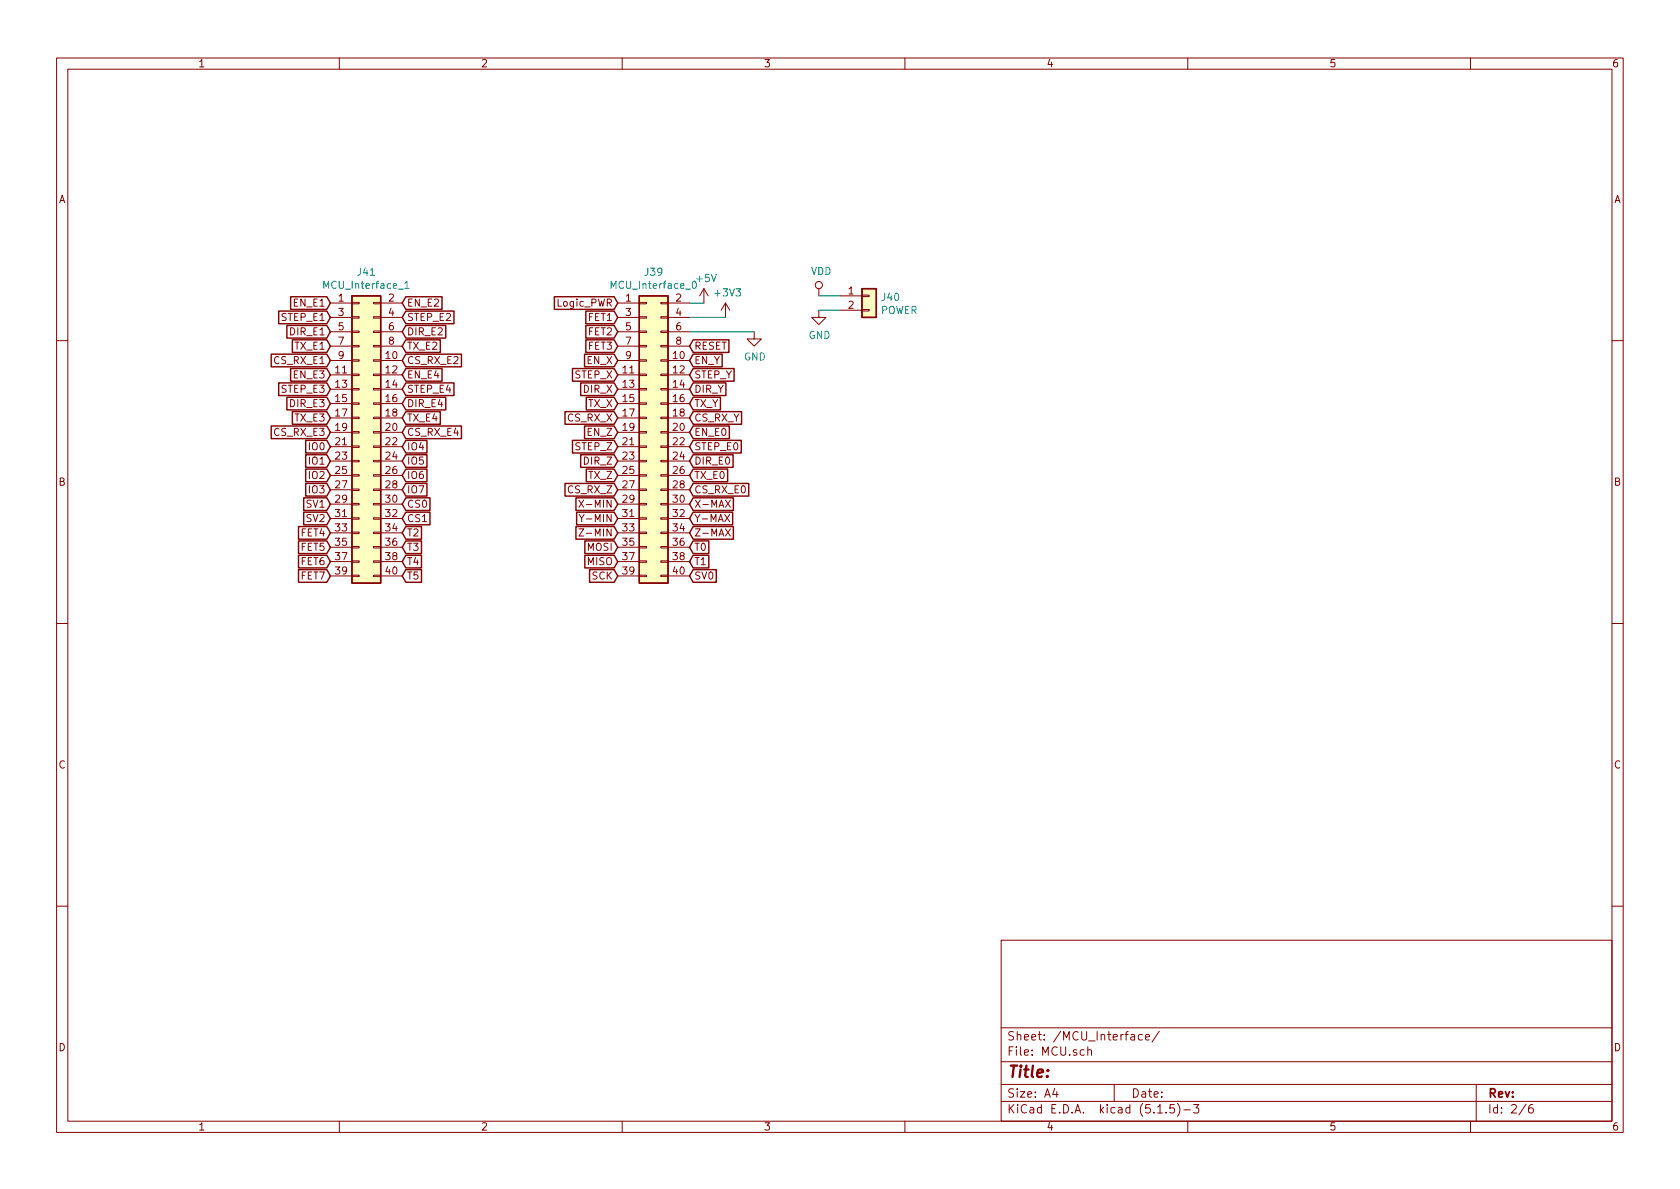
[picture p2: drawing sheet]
EESchema Schematic File Version 4
EELAYER 30 0
EELAYER END
$Descr A4 11693 8268
encoding utf-8
Sheet 2 6
Title ""
Date ""
Rev ""
Comp ""
Comment1 ""
Comment2 ""
Comment3 ""
Comment4 ""
$EndDescr
Text GLabel 4300 3500 0    50   Input ~ 0
X-MIN
Text GLabel 4300 3600 0    50   Input ~ 0
Y-MIN
Text GLabel 4300 3700 0    50   Input ~ 0
Z-MIN
Text GLabel 4800 3500 2    50   Input ~ 0
X-MAX
Text GLabel 4800 3600 2    50   Input ~ 0
Y-MAX
Text GLabel 4800 3700 2    50   Input ~ 0
Z-MAX
Text GLabel 4800 3800 2    50   Input ~ 0
T0
Text GLabel 4800 3900 2    50   Input ~ 0
T1
Text GLabel 4800 4000 2    50   Input ~ 0
SV0
Text GLabel 4300 3900 0    50   Input ~ 0
MISO
Text GLabel 4800 2400 2    50   Input ~ 0
RESET
Text GLabel 4300 3800 0    50   Input ~ 0
MOSI
Text GLabel 4300 4000 0    50   Input ~ 0
SCK
Text GLabel 4300 2500 0    50   Input ~ 0
EN_X
Text GLabel 4300 2600 0    50   Input ~ 0
STEP_X
Text GLabel 4300 2700 0    50   Input ~ 0
DIR_X
Text GLabel 4800 2500 2    50   Input ~ 0
EN_Y
Text GLabel 4800 2600 2    50   Input ~ 0
STEP_Y
Text GLabel 4800 2700 2    50   Input ~ 0
DIR_Y
Text GLabel 4300 3000 0    50   Input ~ 0
EN_Z
Text GLabel 4300 3100 0    50   Input ~ 0
STEP_Z
Text GLabel 4300 3200 0    50   Input ~ 0
DIR_Z
Text GLabel 4800 3000 2    50   Input ~ 0
EN_E0
Text GLabel 4800 3100 2    50   Input ~ 0
STEP_E0
Text GLabel 4800 3200 2    50   Input ~ 0
DIR_E0
Text GLabel 4300 2800 0    50   Input ~ 0
TX_X
Text GLabel 4300 2900 0    50   Input ~ 0
CS_RX_X
Text GLabel 4800 2900 2    50   Input ~ 0
CS_RX_Y
Text GLabel 4800 2800 2    50   Input ~ 0
TX_Y
Text GLabel 4300 3400 0    50   Input ~ 0
CS_RX_Z
Text GLabel 4300 3300 0    50   Input ~ 0
TX_Z
Text GLabel 4800 3400 2    50   Input ~ 0
CS_RX_E0
Text GLabel 4800 3300 2    50   Input ~ 0
TX_E0
$Comp
L Connector_Generic:Conn_02x20_Odd_Even J39
U 1 1
P 4500 3000
F 0 "J39" H 4550 4117 50  0000 C CNN
F 1 "MCU_Interface_0" H 4550 4026 50  0000 C CNN
F 2 "Connector_PinHeader_2.54mm:PinHeader_2x20_P2.54mm_Vertical" H 4500 3000 50  0001 C CNN
F 3 "~" H 4500 3000 50  0001 C CNN
	1    4500 3000
	1    0    0    -1  
$EndComp
Text GLabel 4300 2100 0    50   Input ~ 0
Logic_PWR
$Comp
L power:VDD #PWR0101
U 1 1
P 5700 2050
F 0 "#PWR0101" H 5700 1900 50  0001 C CNN
F 1 "VDD" H 5717 2223 50  0000 C CNN
F 2 "" H 5700 2050 50  0001 C CNN
F 3 "" H 5700 2050 50  0001 C CNN
	1    5700 2050
	1    0    0    -1  
$EndComp
Wire Wire Line
	5850 2050 5700 2050
$Comp
L power:+5V #PWR0102
U 1 1
P 4900 2100
F 0 "#PWR0102" H 4900 1950 50  0001 C CNN
F 1 "+5V" H 4915 2273 50  0000 C CNN
F 2 "" H 4900 2100 50  0001 C CNN
F 3 "" H 4900 2100 50  0001 C CNN
	1    4900 2100
	1    0    0    -1  
$EndComp
$Comp
L power:+3V3 #PWR?
U 1 1
P 5050 2200
AR Path="/5FA89EE2/5FE835FB" Ref="#PWR?"  Part="1" 
AR Path="/5FA86ED6/5FE835FB" Ref="#PWR0103"  Part="1" 
F 0 "#PWR0103" H 5050 2050 50  0001 C CNN
F 1 "+3V3" H 5065 2373 50  0000 C CNN
F 2 "" H 5050 2200 50  0001 C CNN
F 3 "" H 5050 2200 50  0001 C CNN
	1    5050 2200
	1    0    0    -1  
$EndComp
Wire Wire Line
	4900 2100 4800 2100
Wire Wire Line
	4800 2200 5050 2200
$Comp
L power:GND #PWR0104
U 1 1
P 5250 2300
F 0 "#PWR0104" H 5250 2050 50  0001 C CNN
F 1 "GND" H 5255 2127 50  0000 C CNN
F 2 "" H 5250 2300 50  0001 C CNN
F 3 "" H 5250 2300 50  0001 C CNN
	1    5250 2300
	1    0    0    -1  
$EndComp
Wire Wire Line
	5250 2300 4800 2300
$Comp
L Connector_Generic:Conn_02x20_Odd_Even J41
U 1 1
P 2500 3000
F 0 "J41" H 2550 4117 50  0000 C CNN
F 1 "MCU_Interface_1" H 2550 4026 50  0000 C CNN
F 2 "Connector_PinHeader_2.54mm:PinHeader_2x20_P2.54mm_Vertical" H 2500 3000 50  0001 C CNN
F 3 "~" H 2500 3000 50  0001 C CNN
	1    2500 3000
	1    0    0    -1  
$EndComp
Text GLabel 2300 2100 0    50   Input ~ 0
EN_E1
Text GLabel 2300 2200 0    50   Input ~ 0
STEP_E1
Text GLabel 2300 2300 0    50   Input ~ 0
DIR_E1
Text GLabel 2300 2500 0    50   Input ~ 0
CS_RX_E1
Text GLabel 2300 2400 0    50   Input ~ 0
TX_E1
Text GLabel 2800 2100 2    50   Input ~ 0
EN_E2
Text GLabel 2800 2200 2    50   Input ~ 0
STEP_E2
Text GLabel 2800 2300 2    50   Input ~ 0
DIR_E2
Text GLabel 2800 2500 2    50   Input ~ 0
CS_RX_E2
Text GLabel 2800 2400 2    50   Input ~ 0
TX_E2
Text GLabel 2800 3500 2    50   Input ~ 0
CS0
Text GLabel 2800 3700 2    50   Input ~ 0
T2
Text GLabel 2800 3800 2    50   Input ~ 0
T3
Text GLabel 4300 2200 0    50   Input ~ 0
FET1
Text GLabel 4300 2300 0    50   Input ~ 0
FET2
Text GLabel 4300 2400 0    50   Input ~ 0
FET3
Text GLabel 2300 3700 0    50   Input ~ 0
FET4
Text GLabel 2300 3800 0    50   Input ~ 0
FET5
Text GLabel 2300 3500 0    50   Input ~ 0
SV1
Text GLabel 2300 3600 0    50   Input ~ 0
SV2
Text GLabel 2300 2600 0    50   Input ~ 0
EN_E3
Text GLabel 2300 2700 0    50   Input ~ 0
STEP_E3
Text GLabel 2300 2800 0    50   Input ~ 0
DIR_E3
Text GLabel 2300 3000 0    50   Input ~ 0
CS_RX_E3
Text GLabel 2300 2900 0    50   Input ~ 0
TX_E3
Text GLabel 2800 2600 2    50   Input ~ 0
EN_E4
Text GLabel 2800 2700 2    50   Input ~ 0
STEP_E4
Text GLabel 2800 2800 2    50   Input ~ 0
DIR_E4
Text GLabel 2800 3000 2    50   Input ~ 0
CS_RX_E4
Text GLabel 2800 2900 2    50   Input ~ 0
TX_E4
Text GLabel 2800 3900 2    50   Input ~ 0
T4
Text GLabel 2800 4000 2    50   Input ~ 0
T5
Text GLabel 2300 3900 0    50   Input ~ 0
FET6
Text GLabel 2300 4000 0    50   Input ~ 0
FET7
Text GLabel 2800 3600 2    50   Input ~ 0
CS1
Text GLabel 2300 3100 0    50   Input ~ 0
IO0
Text GLabel 2300 3200 0    50   Input ~ 0
IO1
Text GLabel 2300 3300 0    50   Input ~ 0
IO2
Text GLabel 2800 3100 2    50   Input ~ 0
IO4
Text GLabel 2300 3400 0    50   Input ~ 0
IO3
Text GLabel 2800 3400 2    50   Input ~ 0
IO7
Text GLabel 2800 3300 2    50   Input ~ 0
IO6
Text GLabel 2800 3200 2    50   Input ~ 0
IO5
$Comp
L Connector_Generic:Conn_01x02 J40
U 1 1
P 6050 2050
F 0 "J40" H 6130 2042 50  0000 L CNN
F 1 "POWER" H 6130 1951 50  0000 L CNN
F 2 "Connector_PinHeader_2.54mm:PinHeader_1x02_P2.54mm_Vertical" H 6050 2050 50  0001 C CNN
F 3 "~" H 6050 2050 50  0001 C CNN
	1    6050 2050
	1    0    0    -1  
$EndComp
$Comp
L power:GND #PWR0105
U 1 1
P 5700 2150
F 0 "#PWR0105" H 5700 1900 50  0001 C CNN
F 1 "GND" H 5705 1977 50  0000 C CNN
F 2 "" H 5700 2150 50  0001 C CNN
F 3 "" H 5700 2150 50  0001 C CNN
	1    5700 2150
	1    0    0    -1  
$EndComp
Wire Wire Line
	5850 2150 5700 2150
$EndSCHEMATC
